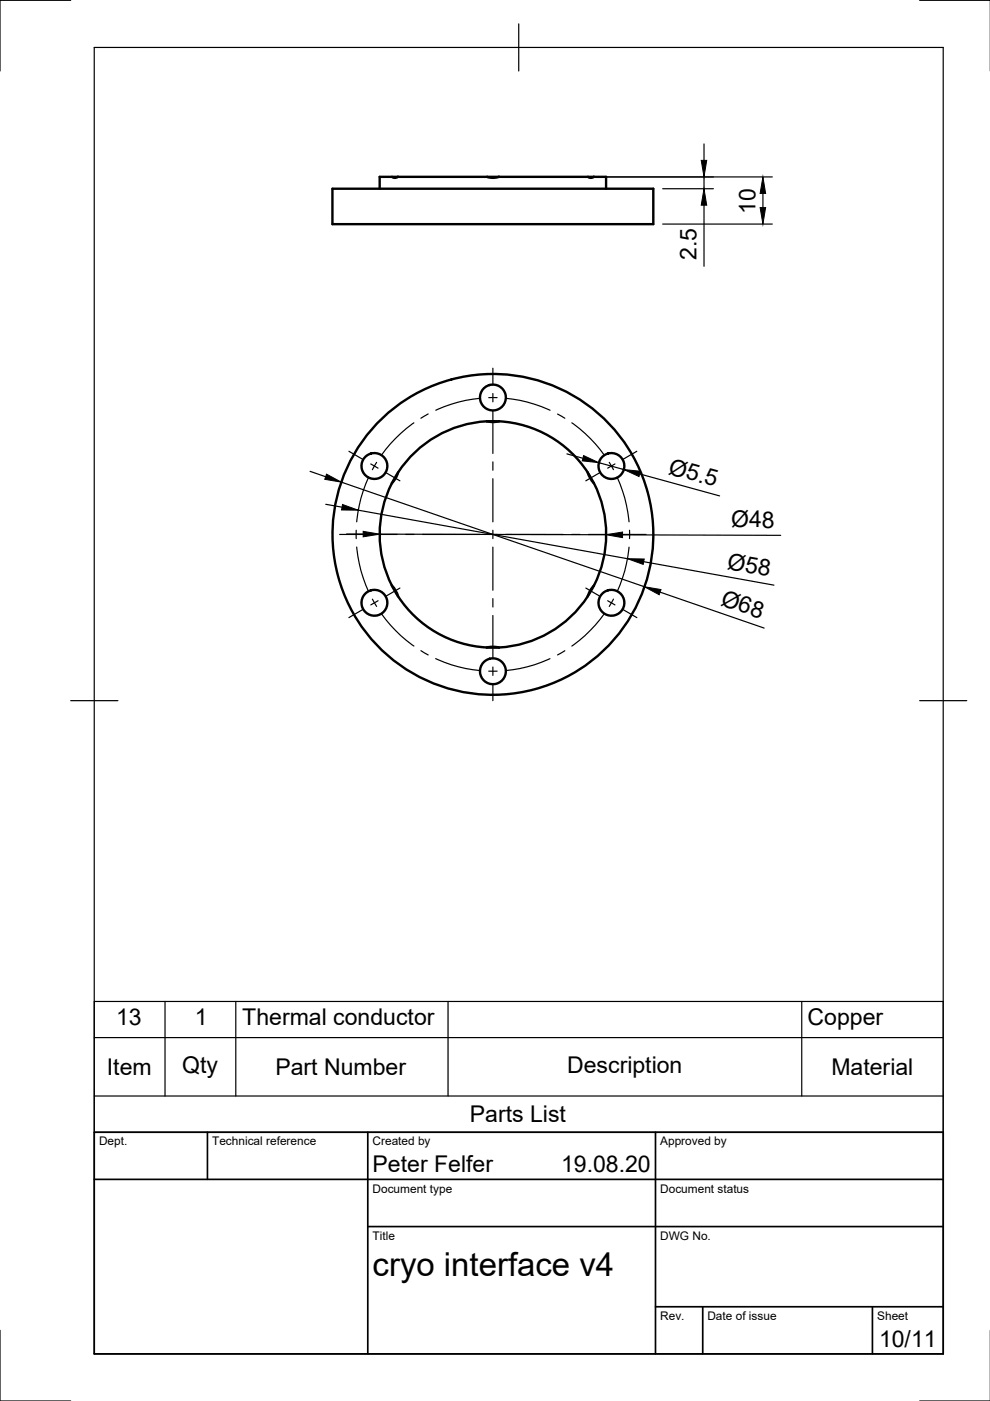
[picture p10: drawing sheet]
<svg xmlns="http://www.w3.org/2000/svg" width="210mm" height="297mm" viewBox="0 0 210 297" stroke-linecap="round" stroke-linejoin="round" font-family="sans-serif">
<!-- layer: Visible -->
<g fill="none" stroke="#000" stroke-width=".51">
<path d="M83.1 37.5h1.3l-.6 .2zM83.1 37.5h-2.6v2.5M84.4 37.5h18.8M103.2 37.5h2.6l-1.1 .2zM105.8 37.5h18.8M124.6 37.5h1.3l-.5 .2zM125.9 37.5h2.6v2.5M70.5 40h68v7.5h-68zM103.2 89.3h2.6M103.2 89.3a24 24 0 0 0-18.8 10.9l-.2 .5a23.4 23.4 0 0 0-1.1 23.5M103.2 89.3l1.6 .2 1-.2M105.8 89.3a24 24 0 0 1 18.8 10.9l.7 1.4 .6 .8"/>
<path d="M84.4 100.2l-1.3 2.3M124.6 100.2l1.3 2.3M125.9 102.4a24 24 0 0 1 0 21.8l-.9 1.2-.4 1M83.1 124.2l1.3 2.2M83.1 124.2l.6 .8 .7 1.4M84.4 126.4a24 24 0 0 0 18.8 10.9M103.2 137.3h2.6M103.2 137.3l1-.2 1.6 .2M124.6 126.4a24 24 0 0 1-18.8 10.9M125.9 124.2l-1.3 2.2"/>
<circle cx="79.4" cy="98.8" r="2.74"/>
<circle cx="104.5" cy="84.3" r="2.74"/>
<circle cx="129.6" cy="98.8" r="2.74"/>
<circle cx="104.5" cy="113.3" r="34"/>
<circle cx="79.4" cy="127.8" r="2.74"/>
<circle cx="129.6" cy="127.8" r="2.74"/>
<circle cx="104.5" cy="142.3" r="2.74"/>
</g>
<!-- layer: Border -->
<path d="M15 .1h-15v15M20 10.1h180v276.9h-180zM110 5.1v10M195 .1h15M15 148.6h10M195 148.6h10M0 282.1v14.9h15M195 297h15" fill="none" stroke="#000" stroke-width=".25"/>
<!-- layer: TitleBlock -->
<path d="M20 240.1h180v46.9h-180zM20 250h180M44 240.1v9.9M78 240.1v46.9M139 240.1v46.9M78 260.1h122M139 277.1h61M149 277.1v9.9M185 277.1v9.9" fill="none" stroke="#000" stroke-width=".36"/>
<!-- layer: Parts Lists -->
<path d="M20 212.3h180v27.8h-180zM20 220h180M35 212.3v20.1M50 212.3v20.1M95 212.3v20.1M170 212.3v20.1M20 232.4h180" fill="none" stroke="#000" stroke-width=".25"/>
<!-- layer: FD_Dimensions -->
<g fill="none" stroke="#000" stroke-width=".25">
<path d="M126.6 37.5h37.1M149.3 30.5v3.5M149.3 37.5v2.5M140.5 47.5h23.2M140.5 40h10.8M149.3 43.5v13M161.8 41v3M65.7 99.9l3.3 1.2M120.2 96.2l3.4 1M127 98.1l5.3 1.5M69.1 106.9l3.4 .6M72.4 102.2l64.2 22.2"/>
<path d="M73.5 113.2h3.5M76 108.2l57 10.3M80.5 113.2l48 .2M132 113.4l33.5 .1M135.6 100.5l17 4.6M136.5 119.1l27.6 5M140 125.5l22 7.7"/>
</g>
<path d="M148.7 34h1.1l-.5 3.5zM149.3 40l.5 3.5h-1.1zM161.8 37.5l.5 3.5h-1.1zM161.2 44h1.1l-.5 3.5zM123.7 96.6l3.3 1.5-3.6-.4zM132.3 99.6l3.5 .3-.3 1.1zM69.2 100.5l3.2 1.7-3.5-.6zM72.6 107l3.4 1.2-3.6-.1zM77 112.7l3.5 .5-3.5 .6zM128.5 113.4l3.5-.6v1.2zM133 118.5h3.6l-.2 1.2zM136.6 124.4l3.5 .6-.3 1.1z" fill="#000" stroke="#000" stroke-width=".21"/>
<!-- layer: Smart Centers -->
<g fill="none" stroke="#000" stroke-width=".25">
<path d="M104.5 78.1v3.5M74 95.7l3.1 1.8M78.6 98.4l1.6 .9M79.8 98l-.8 1.6M87.8 89.6l-2.8 2.3a27.1 27.1 0 0 0-4.2 4.7M90.8 87.8l-1.6 .9M101.8 84.4a28.5 28.5 0 0 0-9.4 2.6M103.6 84.3h1.8M104.5 83.4v1.8M104.5 87v9.1M104.5 97.9v1.8M107.2 84.4a28.7 28.7 0 0 1 9.4 2.6"/>
<path d="M118.2 87.8l1.6 .9M121.2 89.6l2.8 2.3a27.1 27.1 0 0 1 4.2 4.7M129.2 98l.9 1.6M130.4 98.4l-1.6 .9M135 95.7l-3.1 1.8M72 113.3h12.2M75.5 112.4v1.8M75.6 116l.1 .4a28.6 28.6 0 0 0 2.4 9M78.1 101.2a28.6 28.6 0 0 0-2.5 9.4M81.7 100.1l3.1 1.8M86 113.3h1.8M89.6 113.3h12.2"/>
<path d="M103.6 113.3h1.8M104.5 101.5v9.1M104.5 112.4v1.8M104.5 116v9.1M107.2 113.3h12.2M121.2 113.3h1.8M124.8 113.3h12.2M127.3 100.1l-3.1 1.8M130.9 101.2a28.6 28.6 0 0 1 2.5 9.4M133.4 116l-.1 .4a28.6 28.6 0 0 1-2.4 9M133.5 112.4v1.8M77.1 129.1l-3.1 1.8"/>
<path d="M79 127l.8 1.6M80.2 127.4l-1.6 .9M80.8 130.1a29.2 29.2 0 0 0 7 6.9M84.8 124.7l-3.1 1.8M89.2 138l1.6 .9M92.4 139.6l.4 .2a28.7 28.7 0 0 0 9 2.4M104.5 126.9v1.8M104.5 130.5v9.1M116.6 139.6l-.4 .2a28.7 28.7 0 0 1-9 2.4M119.8 138l-1.6 .9M124.2 124.7l3.1 1.8M128.2 130.1a29.2 29.2 0 0 1-7 6.9"/>
<path d="M128.8 127.4l1.6 .9M130.1 127l-.9 1.6M131.9 129.1l3.1 1.8M103.6 142.3h1.8M104.5 141.4v1.8M104.5 145v3.6"/>
</g>
<text font-size="7" x="79" y="270.6">cryo interface v4</text>
<g font-size="4.9">
<text x="160.2" y="45.4" transform="rotate(-90 160.2 45.4)">10</text>
<text x="147.7" y="55.1" transform="rotate(-90 147.7 55.1)">2.5</text>
<text x="141.5" y="100.4" transform="rotate(15 141.5 100.4)">Ø5.5</text>
<text x="155" y="111.8">Ø48</text>
<text x="154" y="120.6" transform="rotate(10 154 120.6)">Ø58</text>
<text x="152.6" y="128.2" transform="rotate(19 152.6 128.2)">Ø68</text>
<text x="24.6" y="217.3">13</text>
<text x="41.3" y="217.3">1</text>
<text x="51.4" y="217.3">Thermal conductor</text>
<text x="171.2" y="217.4">Copper</text>
<text x="22.7" y="227.9">Item</text>
<text x="38.6" y="227.5">Qty</text>
<text x="58.4" y="227.9">Part Number</text>
<text x="120.2" y="227.5">Description</text>
<text x="176.3" y="227.9">Material</text>
<text x="99.6" y="237.9">Parts List</text>
<text x="79" y="248.5">Peter Felfer</text>
<text x="119" y="248.5">19.08.20</text>
<text x="186.4" y="285.7">10/11</text>
</g>
<g font-size="2.5">
<text x="21" y="242.9">Dept.</text>
<text x="45" y="242.9">Technical reference</text>
<text x="79" y="242.9">Created by</text>
<text x="140" y="242.9">Approved by</text>
<text x="79" y="252.8">Document type</text>
<text x="140" y="252.8">Document status</text>
<text x="79" y="262.9">Title</text>
<text x="140" y="262.9">DWG No.</text>
<text x="140" y="279.9">Rev.</text>
<text x="150" y="279.9">Date of issue</text>
<text x="186" y="279.9">Sheet</text>
</g>
</svg>
